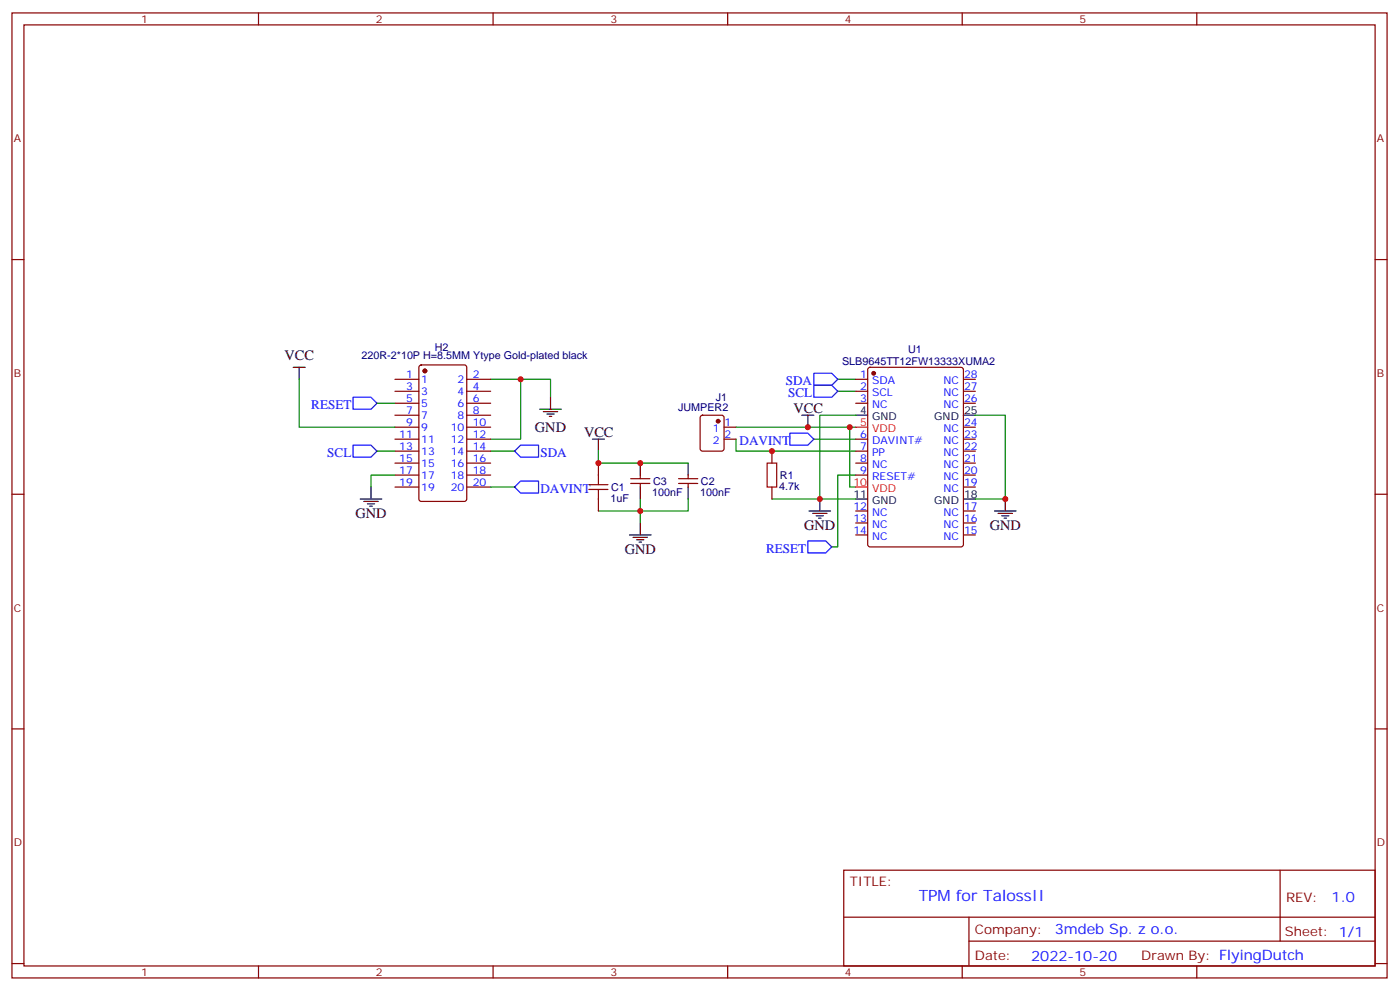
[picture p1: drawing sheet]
<svg xmlns="http://www.w3.org/2000/svg" width="413mm" height="292mm" viewBox="0 0 413 292" stroke-linecap="round" stroke-linejoin="round" font-family="sans-serif">
<g fill="none" stroke="#870000" stroke-width=".35">
<path d="M3.5 3.8h405.4v284.3h-405.4zM7.1 7.3h398.2v277.3h-398.2zM76.2 3.8v3.5M145.3 3.8v3.5M214.5 3.8v3.5M283.6 3.8v3.5M352.8 3.8v3.5M3.5 76.5h3.6M405.3 76.5h3.6M116.4 111.8h7.1M116.4 115.3h7.1M116.4 118.8h7.1"/>
<path d="M123.7 107.7l.5-.2h12.7l.6 .5 .1 39-.5 .7h-12.9l-.7-.4v-39.1zM137.6 111.8h7M137.6 115.3h7M137.6 118.8h7M252.2 111.8h3.6M252.2 115.3h3.6M252.2 118.8h3.6M256 108.4l.5-.2h26.8l.6 .5 .1 51.7-.5 .7h-27l-.7-.4v-51.8zM284 111.8h3.5M284 115.3h3.5M284 118.8h3.5M116.4 125.9h7.1"/>
<path d="M116.4 129.4h7.1M116.4 132.9h7.1M116.4 136.5h7.1M116.4 140h7.1M116.4 122.3h7.1M137.6 125.9h7M137.6 129.4h7M137.6 132.9h7M137.6 136.5h7M137.6 140h7M137.6 122.3h7M176.4 136.5v3.5"/>
<path d="M188.7 140v1M202.8 140v1M206.6 122.5l.5-.2h5.6l.7 .5v9.4l-.4 .7h-5.9l-.7-.4v-9.5zM213.4 125.9h3.6M213.4 129.4h3.6M227.5 132.9v3.6M252.2 129.4h3.6M252.2 132.9h3.6M252.2 136.5h3.6M252.2 140h3.6M284 125.9h3.5M284 129.4h3.5"/>
<path d="M284 132.9h3.5M284 136.5h3.5M284 140h3.5M3.5 145.6h3.6M116.4 143.5h7.1M137.6 143.5h7M176.4 147v3.6M185.9 142.5h5.7M185.9 141h5.7M188.7 142.5v1M200 142.5h5.7M200 141h5.7"/>
<path d="M202.8 142.5v1M227.5 143.5v3.5M252.2 150.6h3.6M252.2 154.1h3.6M252.2 157.6h3.6M284 150.6h3.5M284 154.1h3.5M284 157.6h3.5M284 143.5h3.5M405.3 145.6h3.6M3.5 214.8h3.6M405.3 214.8h3.6"/>
<path d="M248.7 256.4h156.6v28.2h-156.6zM377.3 256.4v20.9M248.7 270.2h156.5M285.6 277.3h119.6M285.6 270.2v14.2M3.5 283.9h3.6M76.2 284.6v3.5M145.3 284.6v3.5M214.5 284.6v3.5M283.6 284.6v3.5M352.8 284.6v3.5M405.3 283.9h3.6"/>
</g>
<g fill="none" stroke="#008700" stroke-width=".35">
<path d="M88.2 111.8v14.1h28.2M111.1 118.8h5.3M144.6 111.8h17.7v5.3M153.5 111.8v17.6h-8.9M246.9 115.3h5.3M246.9 111.8h5.3M111.1 132.9h5.3M116.4 140h-7v3.5M144.6 132.9h7.1M176.4 132.9v3.6h26.4M217 129.4v3.5h35.2M217 125.9h33.5"/>
<path d="M239.9 129.4h12.3M252.2 140h-5.3v21.1h-1.7M252.2 125.9h-1.7v17.6h1.7M252.2 122.3h-10.5v24.7h-14.2M287.5 122.3h8.8v24.7h-8.8M144.6 143.5h7.1M188.7 147v3.6h-12.3M202.8 147v3.6h-14.1v3.5M241.7 147h10.5"/>
</g>
<path d="M104.1 117.1h5.3l1.7 1.7-1.7 1.8h-5.3zM239.9 113.5h5.3l1.7 1.8-1.7 1.8h-5.3zM239.9 110h5.3l1.7 1.8-1.7 1.7h-5.3zM104.1 131.2h5.3l1.7 1.7-1.7 1.8h-5.3zM153.5 131.2h5.2v3.5h-5.2l-1.8-1.8zM232.8 127.6h5.3l1.8 1.8-1.8 1.8h-5.3zM153.5 141.7h5.2v3.6h-5.2l-1.8-1.8zM238.1 159.4h5.3l1.8 1.7-1.8 1.8h-5.3z" fill="none" stroke="#00f" stroke-width=".35"/>
<g fill="none" stroke="#000" stroke-width=".35">
<path d="M86.4 108.2h3.6M88.2 108.2v3.6M162.3 117.1v3.5M159.1 120.6h6.4M160.2 121.3h4.2M161.2 122h2.1M161.9 122.7h.7M174.6 129.4h3.6M176.4 129.4v3.5M188.7 136.5v3.5M202.8 136.5v3.5M236.4 122.3h3.5"/>
<path d="M238.1 122.3v3.6M252.2 122.3h3.6M284 122.3h3.5M106.2 147h6.3M107.2 147.7h4.3M108.3 148.4h2.1M109 149.2h.7M109.4 143.5v3.5M185.6 157.6h6.3M186.6 158.3h4.3M187.7 159h2.1M188.4 159.7h.7"/>
<path d="M188.7 143.5v3.5M188.7 154.1v3.5M202.8 143.5v3.5M238.5 150.6h6.3M239.5 151.3h4.3M240.6 152h2.1M241.3 152.7h.7M241.7 147v3.6M252.2 147h3.6M284 147h3.5M293.2 150.6h6.3M294.2 151.3h4.2"/>
<path d="M295.3 152h2.1M296 152.7h.7M296.3 147v3.6"/>
</g>
<path d="M176.4 140v2.8M226.1 136.5h2.9v7h-2.9zM173.6 144.2h5.6M173.6 142.8h5.6M176.4 144.2v2.8" fill="none" stroke="#a10000" stroke-width=".35"/>
<g fill="#870000" stroke="#870000" stroke-width=".35">
<circle cx="211.7" cy="124.1" r=".53"/>
<circle cx="257.5" cy="110" r=".53"/>
<circle cx="125.2" cy="109.3" r=".53"/>
</g>
<path d="M252.2 125.9h3.6M252.2 143.5h3.6" fill="none" stroke="#f00" stroke-width=".35"/>
<g fill="#c00">
<circle cx="241.7" cy="147" r=".88"/>
<circle cx="227.5" cy="132.9" r=".88"/>
<circle cx="176.4" cy="136.5" r=".88"/>
<circle cx="188.7" cy="150.6" r=".88"/>
<circle cx="188.7" cy="136.5" r=".88"/>
<circle cx="238.1" cy="125.9" r=".88"/>
<circle cx="250.5" cy="125.9" r=".88"/>
<circle cx="296.3" cy="147" r=".88"/>
<circle cx="153.5" cy="111.8" r=".88"/>
</g>
<text font-size="4.6" fill="#00f" x="270.8" y="265.4">TPM for TalossII</text>
<g font-size="4.2">
<text x="83.8" y="106.1">VCC</text>
<text x="233.9" y="121.6">VCC</text>
<text x="157.7" y="127.3">GND</text>
<text x="172.2" y="128.7">VCC</text>
<text x="104.8" y="152.7">GND</text>
<text x="237.1" y="156.2">GND</text>
<text x="291.7" y="156.2">GND</text>
<text x="184.1" y="163.3">GND</text>
</g>
<g font-size="4.2" fill="#00f">
<text x="392.5" y="265.7">1.0</text>
<text x="310.9" y="275.2">3mdeb Sp. z o.o.</text>
<text x="304" y="283">2022-10-20</text>
</g>
<g font-size="3.9" fill="#00f">
<text x="231.6" y="113.5">SDA</text>
<text x="232.3" y="117.1">SCL</text>
<text x="91.7" y="120.6">RESET</text>
<text x="218" y="131.2">DAVINT</text>
<text x="96.5" y="134.7">SCL</text>
<text x="159.3" y="134.7">SDA</text>
<text x="159.3" y="145.3">DAVINT</text>
<text x="225.8" y="162.9">RESET</text>
</g>
<g font-size="3.9" fill="#800">
<text x="250.5" y="261">TITLE:</text>
<text x="379.1" y="265.7">REV:</text>
<text x="287.4" y="275.2">Company:</text>
<text x="378.7" y="275.8">Sheet: 1/1</text>
<text x="287.4" y="282.9">Date:</text>
<text x="336.4" y="282.9">Drawn By: FlyingDutch</text>
</g>
<g font-size="3.2" fill="#800">
<text x="41.6" y="6.8">1</text>
<text x="110.8" y="6.8">2</text>
<text x="179.9" y="6.8">3</text>
<text x="249.1" y="6.8">4</text>
<text x="318.2" y="6.8">5</text>
<text x="4.1" y="41.9">A</text>
<text x="405.9" y="41.9">A</text>
<text x="4.1" y="111.1">B</text>
<text x="405.9" y="111.1">B</text>
<text x="4.1" y="180.2">C</text>
<text x="405.9" y="180.2">C</text>
<text x="4.1" y="249.3">D</text>
<text x="405.9" y="249.3">D</text>
<text x="41.6" y="287.6">1</text>
<text x="110.8" y="287.6">2</text>
<text x="179.9" y="287.6">3</text>
<text x="249.1" y="287.6">4</text>
<text x="318.2" y="287.6">5</text>
</g>
<g font-size="3.2" fill="#000080">
<text x="106.6" y="105.9">220R-2*10P H=8.5MM Ytype Gold-plated black</text>
<text x="128.2" y="103.3">H2</text>
<text x="248.2" y="107.6">SLB9645TT12FW13333XUMA2</text>
<text x="267.7" y="103.9">U1</text>
<text x="211" y="118">J1</text>
<text x="199.9" y="121.2">JUMPER2</text>
<text x="192.5" y="142.9">C3</text>
<text x="206.6" y="142.9">C2</text>
<text x="229.9" y="141.1">R1</text>
<text x="179.9" y="147.9">1uF</text>
<text x="180.2" y="144.6">C1</text>
<text x="192.3" y="146.1">100nF</text>
<text x="206.4" y="146.1">100nF</text>
<text x="229.7" y="144.3">4.7k</text>
</g>
<g font-size="3.2" fill="#00f">
<text x="119.7" y="111.4">1</text>
<text x="124.2" y="112.8">1</text>
<text x="134.9" y="112.8">2</text>
<text x="139.3" y="111.4">2</text>
<text x="253.6" y="111.4">1</text>
<text x="257.1" y="113.2">SDA</text>
<text x="278.1" y="113.2">NC</text>
<text x="284.2" y="111.4">28</text>
<text x="119.7" y="114.9">3</text>
<text x="119.7" y="118.5">5</text>
<text x="124.2" y="116.3">3</text>
<text x="124.2" y="119.9">5</text>
<text x="134.9" y="116.3">4</text>
<text x="134.9" y="119.9">6</text>
<text x="139.3" y="114.9">4</text>
<text x="139.3" y="118.5">6</text>
<text x="253.6" y="114.9">2</text>
<text x="253.6" y="118.5">3</text>
<text x="257.1" y="116.7">SCL</text>
<text x="278.1" y="116.7">NC</text>
<text x="284.2" y="118.5">26</text>
<text x="284.2" y="114.9">27</text>
<text x="119.7" y="122">7</text>
<text x="119.7" y="125.5">9</text>
<text x="124.2" y="123.4">7</text>
<text x="134.9" y="123.4">8</text>
<text x="139.3" y="122">8</text>
<text x="139.3" y="125.5">10</text>
<text x="213.6" y="125.5">1</text>
<text x="257.1" y="120.2">NC</text>
<text x="278.1" y="120.2">NC</text>
<text x="284.2" y="125.5">24</text>
<text x="117.7" y="129">11</text>
<text x="124.2" y="126.9">9</text>
<text x="124.2" y="130.5">11</text>
<text x="132.8" y="126.9">10</text>
<text x="132.8" y="130.5">12</text>
<text x="139.3" y="129">12</text>
<text x="210.1" y="127.3">1</text>
<text x="210.1" y="130.8">2</text>
<text x="213.6" y="129">2</text>
<text x="253.6" y="129">6</text>
<text x="257.1" y="130.8">DAVINT#</text>
<text x="278.1" y="130.8">NC</text>
<text x="278.1" y="127.3">NC</text>
<text x="284.2" y="129">23</text>
<text x="117.7" y="132.6">13</text>
<text x="117.7" y="136.1">15</text>
<text x="124.2" y="134">13</text>
<text x="124.2" y="137.5">15</text>
<text x="132.8" y="134">14</text>
<text x="132.8" y="137.5">16</text>
<text x="139.3" y="132.6">14</text>
<text x="139.3" y="136.1">16</text>
<text x="253.6" y="132.6">7</text>
<text x="253.6" y="136.1">8</text>
<text x="257.1" y="134.3">PP</text>
<text x="257.1" y="137.9">NC</text>
<text x="278.1" y="137.9">NC</text>
<text x="278.1" y="134.3">NC</text>
<text x="284.2" y="136.1">21</text>
<text x="284.2" y="132.6">22</text>
<text x="117.7" y="139.6">17</text>
<text x="117.7" y="143.2">19</text>
<text x="124.2" y="141">17</text>
<text x="132.8" y="141">18</text>
<text x="139.3" y="139.6">18</text>
<text x="139.3" y="143.2">20</text>
<text x="253.6" y="139.6">9</text>
<text x="257.1" y="141.4">RESET#</text>
<text x="278.1" y="141.4">NC</text>
<text x="284.2" y="143.2">19</text>
<text x="284.2" y="139.6">20</text>
<text x="124.2" y="144.6">19</text>
<text x="132.8" y="144.6">20</text>
<text x="278.1" y="144.9">NC</text>
<text x="251.6" y="150.2">12</text>
<text x="251.6" y="153.7">13</text>
<text x="257.1" y="152">NC</text>
<text x="257.1" y="155.5">NC</text>
<text x="278.1" y="155.5">NC</text>
<text x="278.1" y="152">NC</text>
<text x="284.2" y="153.7">16</text>
<text x="284.2" y="150.2">17</text>
<text x="251.6" y="157.3">14</text>
<text x="257.1" y="159">NC</text>
<text x="278.1" y="159">NC</text>
<text x="284.2" y="157.3">15</text>
</g>
<g font-size="3.2">
<text x="253.6" y="122">4</text>
<text x="257.1" y="123.8">GND</text>
<text x="275.4" y="123.8">GND</text>
<text x="284.2" y="122">25</text>
<text x="251.6" y="146.7">11</text>
<text x="257.1" y="148.4">GND</text>
<text x="275.4" y="148.4">GND</text>
<text x="284.2" y="146.7">18</text>
</g>
<g font-size="3.2" fill="#f00">
<text x="253.6" y="125.5">5</text>
<text x="257.1" y="127.3">VDD</text>
<text x="251.6" y="143.2">10</text>
<text x="257.1" y="144.9">VDD</text>
</g>
</svg>
